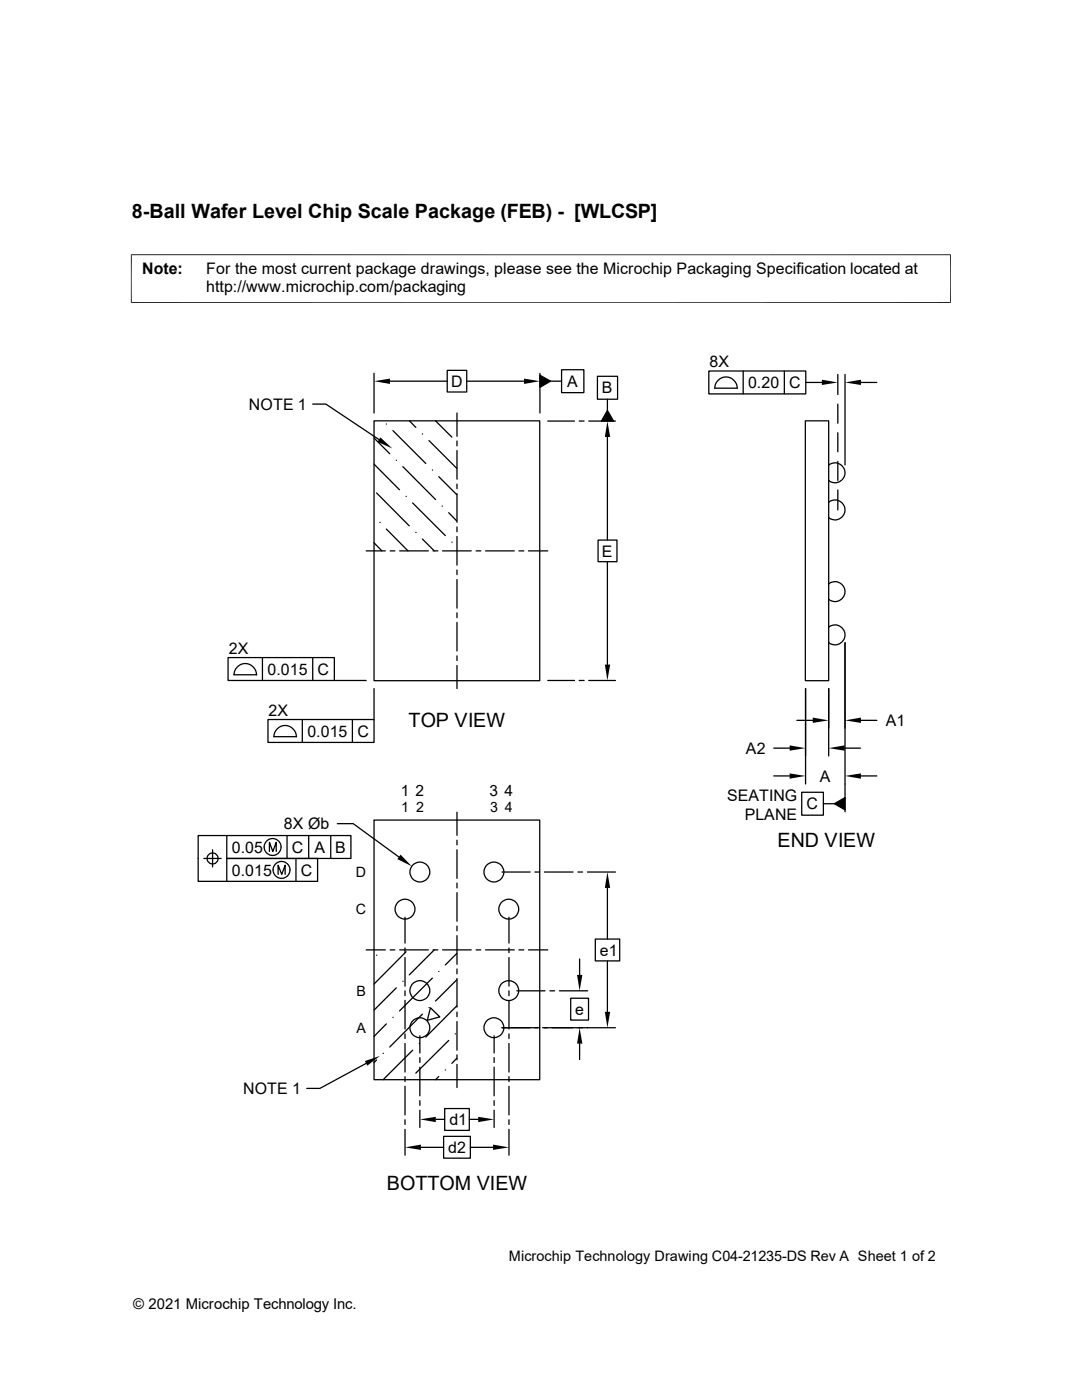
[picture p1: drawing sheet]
<svg xmlns="http://www.w3.org/2000/svg" width="216mm" height="279mm" viewBox="0 0 216 279" stroke-linecap="round" stroke-linejoin="round" font-family="sans-serif">
<g fill="none" stroke="#000" stroke-width=".25">
<path d="M74.6 74.5v7.9M77.8 76.1h11.4M89.2 73.9h3.9v4.3h-3.9zM93.1 76.1h11.5M107.7 74.9l2.2 1.2-2.2 1.2zM107.7 74.5v7.9M109.9 76.1h2.2M112.1 73.8h4.4v4.6h-4.4zM119.2 75.1h4v4.6h-4zM121.2 79.7v2.2M141.4 74h19.4v4.6h-19.4zM142.6 77.5h4.6"/>
<path d="M142.6 77.5a2.24 2.24 0 0 1 2.3-2.3 2.24 2.24 0 0 1 2.2 2.3M148.3 74v4.6M156.5 74v4.6M160.8 76.3h3.2M167.2 74.7v4M168.6 74.7v18.1M171.8 76.3h3.2M62.4 80.6h2.6l10.6 7.1M74.6 84h33.1v51.8h-33.1zM74.6 92.6l5.1 5.1M74.6 87.4l3.2 3.2M75.1 98.4l6.6 6.5"/>
<path d="M77.1 84.6h.1M78.4 85.9l6.6 6.6M79.1 91.9h.1M80.4 93.1l6.5 6.6M81 99.1h.1M81.7 84l1.3 1.3M84.3 86.6h.1M85.6 87.9l5.5 5.6M86.3 93.8h.1M86.9 84l3.3 3.2M87.5 95.1l3.6 3.6M91.2 82.4v4.7"/>
<path d="M91.2 88v1M91.2 89.9v5.7M91.2 96.6v.9M91.2 98.5v5.7M109.3 84h5.3M115.6 84h.9M117.5 84h5.3M121.2 81.9l1.2 2.1h-2.4zM121.2 87.2v20.6M160.7 84h4.7v51.8h-4.7zM165.4 92.8a1.99 1.99 0 0 1 2.7 .2 1.99 1.99 0 0 1 0 2.7 1.99 1.99 0 0 1-2.7 .2M167.2 80.6v3.9"/>
<path d="M167.2 86.4v3.8M167.2 92.1v3.8M167.2 97.8v4M73.1 109.9h3.8M74.6 108.3l1.6 1.6M75.8 104.3h.1M77.1 105.6l4.3 4.3M77.9 109.9h.9M79.8 109.9h5.7M82.3 100.4l6.6 6.5M83 106.3h.1M84.3 107.6l2.4 2.3"/>
<path d="M86.4 109.9h1M88.2 101h.1M88.3 109.9h5.7M89.5 102.3l1.6 1.7M90.2 108.2h.1M91.2 105.2v.9M91.2 107.1v5.7M91.2 113.7v1M91.2 115.7v5.7M95 109.9h.9M96.9 109.9h5.7M103.5 109.9h1"/>
<path d="M105.5 109.9h3.8M119.3 107.8h3.8v4.3h-3.8zM121.2 112.1v20.5M165.4 116.5a1.99 1.99 0 0 1 2.7 .2 1.99 1.99 0 0 1 0 2.7 1.99 1.99 0 0 1-2.7 .2M165.4 100.2a1.99 1.99 0 0 1 2.7 .2 1.99 1.99 0 0 1 0 2.7 1.99 1.99 0 0 1-2.7 .2M45.5 131.2h21.2v4.6h-21.2zM46.7 134.7h4.5M46.7 134.7a2.24 2.24 0 0 1 2.2-2.3 2.24 2.24 0 0 1 2.3 2.3M52.4 131.2v4.6M62.4 131.2v4.6M66.7 135.8h6.4M74.6 137.4v6.2"/>
<path d="M91.2 122.3v1M91.2 124.2v5.7M91.2 130.9v.9M91.2 132.8v4.6M109.3 135.8h5.3M115.6 135.8h.9M117.5 135.8h5.3M160.7 137.4v19.1M165.4 125.2a1.99 1.99 0 0 1 2.7 .1 1.99 1.99 0 0 1 0 2.8 1.99 1.99 0 0 1-2.7 .1M165.4 137.4v13.5M168.6 128.3v33.7M53.5 143.6h21.1v4.6h-21.1z"/>
<path d="M54.6 147h4.5a2.24 2.24 0 0 0-2.2-2.2 2.24 2.24 0 0 0-2.2 2.2M60.3 143.6v4.6M70.3 143.6v4.6M154.4 149.3h3.2M154.4 154.9h3.2M159 143.8h3.2M160 158.1h4.3v4.6h-4.3zM168.5 149.3h3.2M171.8 143.8h3.2M171.8 154.9h3.2M40.7 171.3h3.4M42.4 169.6v3.4"/>
<path d="M45.3 166.8v4.5h18.1v4.6h-23.9v-9.1h30.5v4.5h-24.7v4.6M53.8 169.9v-1.8l.6 1.8 .7-1.8v1.8M55.5 174.5v-1.8l.7 1.8 .7-1.8v1.8M57.3 166.8v4.5M59.1 171.3v4.6M61.6 166.8v4.5M66 166.8v4.5M67.3 164.4h3.2l9.1 6.6M74.6 163.7h33.1v51.8h-33.1zM91.2 162.1v4.6M91.2 167.7v.9M91.2 169.6v5.7"/>
<path d="M91.2 176.2v1M91.2 178.1v5.8M100.2 174h5.6M106.7 174h1M108.6 174h5.7M115.3 174h.9M117.2 174h5.6M121.2 177.2v10.2M164.3 160.4h2.2M166.5 160.4l2.1-1.2v2.4zM73.1 189.6h3.8M75.1 190.6h.1"/>
<path d="M77.9 189.6h.9M79.1 197.1l-4.5 4.5M79.8 189.6h5.7M80.4 195.8h.1M80.8 183v5.2M80.8 189.2v.9M80.8 191.1v5.7M80.8 197.7v1M80.8 199.6v5.8M81 189.9l-6.4 6.5M86.3 195.2l-6.6 6.6M86.4 189.6h1"/>
<path d="M86.7 189.6l-5 5M87.5 193.9h.1M88.3 189.6h5.7M91.1 190.3l-2.2 2.3M91.1 195.5l-4.2 4.3M91.2 184.8v1M91.2 186.7v5.7M91.2 193.4v1M91.2 195.3v5.7M95 189.6h.9M96.9 189.6h5.7M101.6 183v5.2"/>
<path d="M101.6 189.2v.9M101.6 191.1v5.7M101.6 197.7v1M101.6 199.6v5.8M103.1 197.7h5.7M103.5 189.6h1M105.5 189.6h3.8M109.7 197.7h1M111.6 197.7h5.7M113.9 199.2h3.5v4.4h-3.5zM115.7 191.4v3.2M118.8 187.4h4.9v4.4h-4.9z"/>
<path d="M121.2 191.8v10.1M73.1 212.2l-9.3 5h-2.6M75.1 211.5l-.5 .6M76.5 210.2h.1M77.1 204.3l-2.5 2.5M78.4 203h.1M80.8 206.3v1M80.8 208.2v5.8M80.8 214.9v1M80.8 216.8v5.7M82.3 209.6l-5.8 5.9M83.7 208.3h.1"/>
<path d="M83.8 206.7v3.4M83.8 211.1v.9M83.8 213v5.7M83.8 219.7v.9M84.3 202.4l-6.5 6.6M85.6 201.1h.1M85.9 201.1l1.9 1.8-2.5 .7zM87.5 214.8l-.6 .7M88.9 213.5h.1M89.5 207.6l-6.5 6.6M90.8 206.3h.1M91.1 200.7l-6.1 6.3"/>
<path d="M91.1 211.2l-.9 1M91.2 202v.9M91.2 203.9v5.7M91.2 210.5v1M91.2 212.4v4.6M98.6 206.7v3.4M98.6 211.1v.9M98.6 213v5.7M98.6 219.7v.9M100.2 205.1h7.5M101.6 206.3v1M101.6 208.2v5.8"/>
<path d="M101.6 214.9v1M101.6 216.8v5.7M108.2 205.1h14.6M115.7 208.3v3.2M80.8 223.5v.9M80.8 225.4v5.1M83.8 221.6v3.4M84 229h4.5M87 223.4h1.7M88.5 226.8h5.4v4.3h-5.4zM88.7 221.2h4.9v4.4h-4.9zM93.6 223.4h1.8"/>
<path d="M93.9 229h4.5M98.6 221.6v3.4M101.6 223.5v.9M101.6 225.4v5.1"/>
<circle cx="42.4" cy="171.3" r="1.11"/>
<circle cx="54.4" cy="169" r="1.69"/>
<circle cx="56.2" cy="173.6" r="1.69"/>
<circle cx="83.8" cy="174" r="1.98"/>
<circle cx="98.6" cy="174" r="1.98"/>
<circle cx="80.8" cy="181.5" r="1.98"/>
<circle cx="83.8" cy="197.7" r="1.98"/>
<circle cx="101.5" cy="197.7" r="1.98"/>
<circle cx="101.5" cy="181.5" r="1.98"/>
<circle cx="83.8" cy="205.1" r="1.98"/>
<circle cx="98.6" cy="205.1" r="1.98"/>
</g>
<g fill="#000">
<path d="M74.6 76.1l3.2-.5v1zM104.6 75.6l3.1 .5-3.1 .5zM107.7 74.9l2.2 1.2-2.2 1.2zM164 75.8l3.2 .5-3.2 .5zM168.6 76.3l3.2-.5v1zM75.9 87.3l2.4 2.2-3-1.3zM121.2 84l.6 3.2h-1.1zM121.2 81.9l1.2 2.1h-2.4zM120.7 132.6h1.1l-.6 3.2zM157.6 148.8l3.1 .5-3.1 .5zM157.6 154.3l3.1 .6-3.1 .5zM162.2 143.2l3.2 .6-3.2 .5z"/>
<path d="M165.4 149.3l3.1-.5v1zM166.5 160.4l2.1-1.2v2.4zM168.6 143.8l3.2-.6v1.1zM168.6 154.9l3.2-.6v1.1zM79.9 170.6l2.3 2.3-2.9-1.4zM121.2 174l.6 3.2h-1.1zM115.1 194.6h1.1l-.5 3.1zM72.8 211.8l3-1.1-2.5 2zM115.7 205.1l.5 3.2h-1.1zM120.7 201.9h1.1l-.6 3.2zM80.8 229l3.2-.6v1.1zM83.8 223.4l3.2-.5v1z"/>
<path d="M95.4 222.9l3.2 .5-3.2 .5zM98.4 228.4l3.2 .6-3.2 .5z"/>
</g>
<path d="M26.1 50.8h163.6M26.2 50.8v9.7M189.7 50.8v9.7M26.1 60.4h163.6" fill="none" stroke="#000" stroke-width=".2"/>
<g font-size="3.9">
<text x="26.3" y="43.5">8-Ball Wafer Level Chip Scale Package (FEB) - [WLCSP]</text>
<text x="81.5" y="145.2">TOP VIEW</text>
<text x="155.1" y="169">END VIEW</text>
<text x="77.2" y="237.5">BOTTOM VIEW</text>
</g>
<g font-size="3.2">
<text x="28.4" y="54.6">Note:</text>
<text x="41.1" y="54.6">For the most current package drawings, please see the Microchip Packaging Specification located at</text>
<text x="41.1" y="58.3">http://www.microchip.com/packaging</text>
<text x="90" y="77.2">D</text>
<text x="113.2" y="77.2">A</text>
<text x="141.6" y="73.3">8X</text>
<text x="149.3" y="77.5">0.20</text>
<text x="157.5" y="77.5">C</text>
<text x="49.7" y="81.8">NOTE 1</text>
<text x="120.1" y="78.5">B</text>
<text x="120.1" y="111.1">E</text>
<text x="45.7" y="130.4">2X</text>
<text x="53.4" y="134.7">0.015</text>
<text x="63.4" y="134.7">C</text>
<text x="53.6" y="142.8">2X</text>
<text x="61.3" y="147">0.015</text>
<text x="71.3" y="147">C</text>
<text x="176.7" y="144.9">A1</text>
<text x="148.8" y="150.5">A2</text>
<text x="163.6" y="156">A</text>
<text x="145.1" y="159.8">SEATING</text>
<text x="161" y="161.5">C</text>
<text x="56.6" y="165.5">8X Øb</text>
<text x="148.6" y="163.6">PLANE</text>
<text x="46.3" y="170.2">0.05</text>
<text x="58.3" y="170.2">C</text>
<text x="62.7" y="170.2">A</text>
<text x="66.9" y="170.2">B</text>
<text x="46.3" y="174.8">0.015</text>
<text x="60" y="174.8">C</text>
<text x="119.7" y="190.7">e1</text>
<text x="114.8" y="202.5">e</text>
<text x="48.5" y="218.3">NOTE 1</text>
<text x="89.7" y="224.5">d1</text>
<text x="89.5" y="230.1">d2</text>
</g>
<g font-size="3.1">
<text x="80" y="158.8">1 2</text>
<text x="97.7" y="158.8">3 4</text>
</g>
<text font-size="3" x="26.6" y="261.3">© 2021 Microchip Technology Inc.</text>
<text font-size="2.9" x="101.6" y="251.6">Microchip Technology Drawing C04-21235-DS Rev A Sheet 1 of 2</text>
<g font-size="2.8">
<text x="80.1" y="162.1">1 2</text>
<text x="97.8" y="162.1">3 4</text>
<text x="71" y="175">D</text>
<text x="71" y="182.5">C</text>
<text x="71.2" y="198.8">B</text>
<text x="71.2" y="206.1">A</text>
</g>
</svg>
